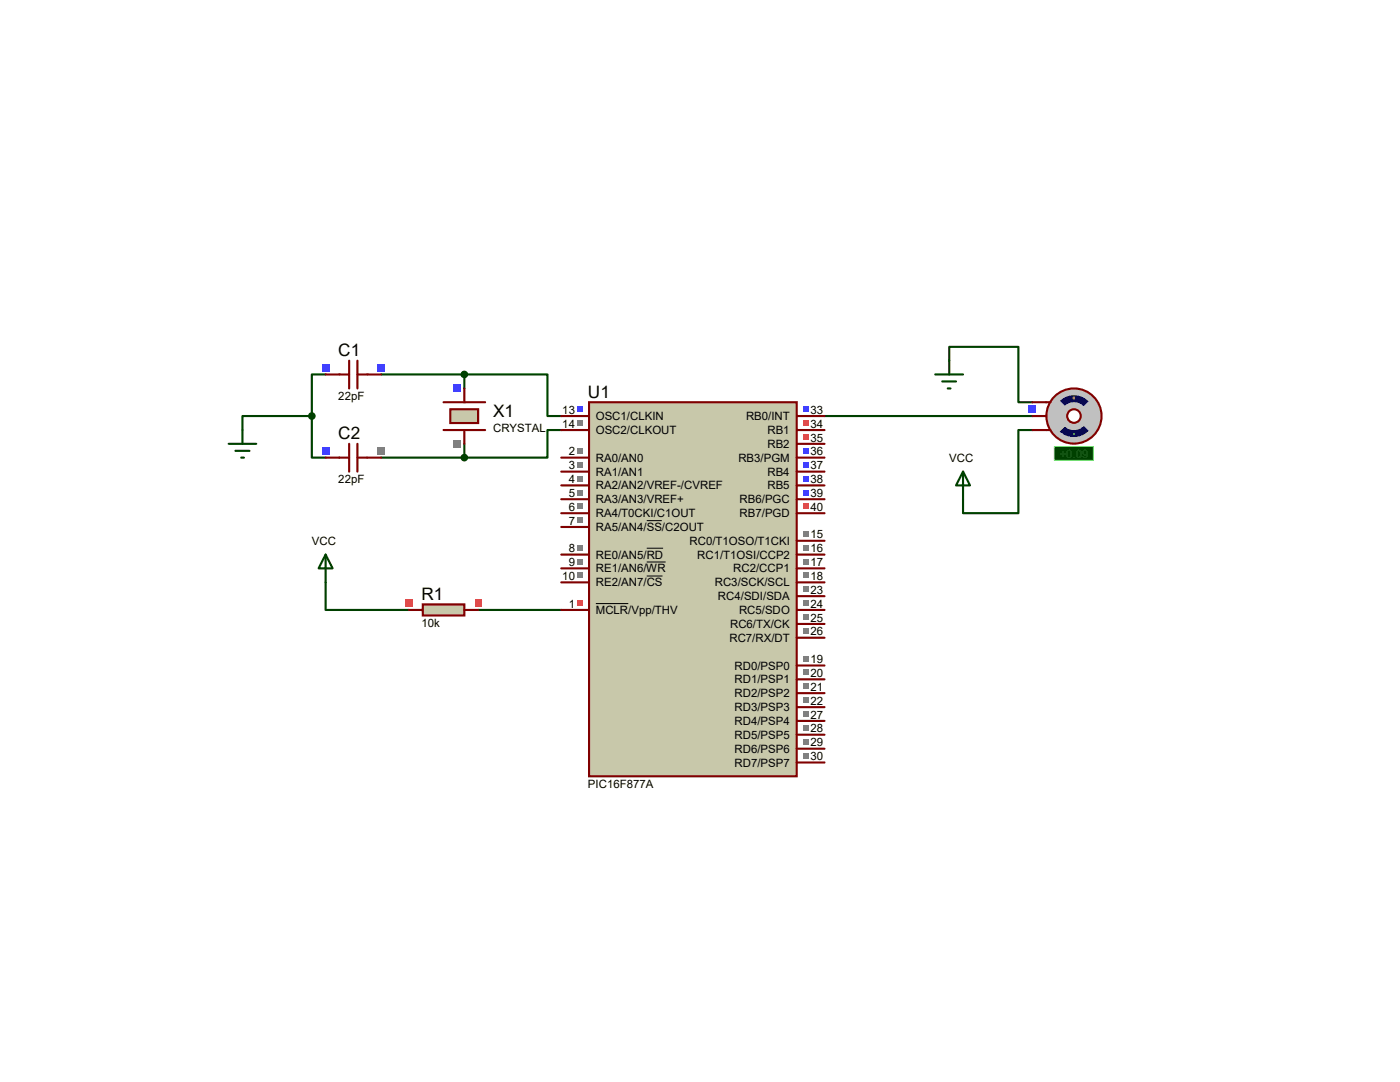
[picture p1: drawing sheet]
<svg xmlns="http://www.w3.org/2000/svg" width="279mm" height="216mm" viewBox="0 0 279 216" stroke-linecap="round" stroke-linejoin="round" font-family="sans-serif">
<g fill="none" stroke="#004000" stroke-width=".42">
<path d="M65 74.7h-2.8v8.3M76.1 74.7h16.6M92.7 74.7h16.6v8.3h2.7M92.7 74.7v2.8M189.4 72v-2.8h13.8v11.1h2.8M62.2 83v8.3h2.8M62.2 83h-13.8v2.8M76.1 91.3h16.6M92.7 88.6v2.7M112 85.8h-2.7v5.5h-16.6M164.5 83h41.5M206 85.8h-2.8v16.6h-11v-2.8"/>
<path d="M65 116.2v5.5h16.6M95.4 121.7h16.6"/>
</g>
<path d="M117.6 80.3h41.4v74.6h-41.4z" fill="#c8c8aa" stroke="#800000" stroke-width=".42"/>
<g fill="none" stroke="#800000" stroke-width=".42">
<path d="M112 91.3h5.6M112 94.1h5.6M112 96.9h5.6M112 83h5.6M112 85.8h5.6M112 99.6h5.6M159 91.3h5.5M159 94.1h5.5M159 96.9h5.5M159 83h5.5M159 85.8h5.5M159 99.6h5.5"/>
<path d="M159 88.6h5.5M112 102.4h5.6M112 105.2h5.6M112 110.7h5.6M112 113.4h5.6M112 116.2h5.6M159 102.4h5.5M159 110.7h5.5M159 113.4h5.5M159 116.2h5.5M159 119h5.5M159 107.9h5.5"/>
<path d="M112 121.7h5.6M159 132.8h5.5M159 135.6h5.5M159 138.3h5.5M159 127.3h5.5M159 124.5h5.5M159 121.7h5.5M159 152.1h5.5M159 149.4h5.5M159 146.6h5.5M159 143.8h5.5M159 141.1h5.5"/>
</g>
<path d="M129.1 103.9h3M129.1 109.4h3.2M129.1 112.1h3.7M129.1 114.9h3.1M118.9 120.4h6.5" fill="none" stroke="#000" stroke-width=".2"/>
<g fill="#808080">
<path d="M115.2 89.4h1.1v1.2h-1.1z"/>
<path d="M115.2 92.2h1.1v1.1h-1.1z"/>
<path d="M115.2 94.9h1.1v1.2h-1.1z"/>
<path d="M115.2 100.5h1.1v1.1h-1.1z"/>
<path d="M115.2 103.2h1.1v1.2h-1.1z"/>
<path d="M115.2 108.7h1.1v1.2h-1.1z"/>
<path d="M115.2 111.5h1.1v1.1h-1.1z"/>
<path d="M115.2 114.3h1.1v1.1h-1.1z"/>
</g>
<path d="M115.2 81.1h1.1v1.2h-1.1z" fill="#4040ff"/>
<g fill="#808080">
<path d="M115.2 83.9h1.1v1.1h-1.1z"/>
<path d="M160.2 108.7h1.2v1.2h-1.2z"/>
<path d="M160.2 111.5h1.2v1.1h-1.2z"/>
<path d="M160.2 114.3h1.2v1.1h-1.2z"/>
<path d="M160.2 130.9h1.2v1.1h-1.2z"/>
<path d="M160.2 133.6h1.2v1.1h-1.2z"/>
</g>
<path d="M160.2 100.5h1.2v1.1h-1.2z" fill="#ff4040"/>
<g fill="#4040ff">
<path d="M160.2 97.7h1.2v1.1h-1.2z"/>
<path d="M160.2 94.9h1.2v1.2h-1.2z"/>
<path d="M160.2 92.2h1.2v1.1h-1.2z"/>
<path d="M160.2 89.4h1.2v1.2h-1.2z"/>
</g>
<g fill="#ff4040">
<path d="M160.2 86.6h1.2v1.2h-1.2z"/>
<path d="M160.2 83.9h1.2v1.1h-1.2z"/>
</g>
<path d="M160.2 81.1h1.2v1.2h-1.2z" fill="#4040ff"/>
<g fill="#808080">
<path d="M160.2 150.2h1.2v1.1h-1.2z"/>
<path d="M160.2 147.4h1.2v1.2h-1.2z"/>
<path d="M160.2 144.7h1.2v1.1h-1.2z"/>
<path d="M160.2 141.9h1.2v1.1h-1.2z"/>
<path d="M160.2 139.1h1.2v1.2h-1.2z"/>
<path d="M160.2 136.4h1.2v1.1h-1.2z"/>
<path d="M160.2 125.3h1.2v1.1h-1.2z"/>
<path d="M160.2 122.6h1.2v1.1h-1.2z"/>
<path d="M160.2 119.8h1.2v1.1h-1.2z"/>
<path d="M160.2 117h1.2v1.2h-1.2z"/>
<path d="M115.2 97.7h1.1v1.1h-1.1z"/>
<path d="M160.2 106h1.2v1.1h-1.2z"/>
</g>
<path d="M115.2 119.8h1.1v1.1h-1.1z" fill="#ff4040"/>
<path d="M88.5 80.3h8.3M88.5 85.8h8.3" fill="none" stroke="#800000" stroke-width=".42"/>
<path d="M89.9 81.7h5.5v2.7h-5.5z" fill="#c8c8aa" stroke="#800000" stroke-width=".42"/>
<path d="M92.7 77.5v2.8M92.7 85.8v2.8" fill="none" stroke="#800000" stroke-width=".42"/>
<path d="M90.6 76.8h1.4v1.4h-1.4z" fill="#4040ff"/>
<path d="M90.6 87.9h1.4v1.4h-1.4z" fill="#808080"/>
<path d="M65 74.7h4.7M69.7 72v5.5M71.3 72v5.5M71.3 74.7h4.8" fill="none" stroke="#800000" stroke-width=".42"/>
<g fill="#4040ff">
<path d="M75.4 72.6h1.4v1.5h-1.4z"/>
<path d="M64.3 72.6h1.4v1.5h-1.4z"/>
</g>
<circle cx="92.7" cy="74.7" r=".55" fill="#004000" stroke="#004000" stroke-width=".42"/>
<path d="M65 91.3h4.7M69.7 88.6v5.5M71.3 88.6v5.5M71.3 91.3h4.8" fill="none" stroke="#800000" stroke-width=".42"/>
<path d="M75.4 89.2h1.4v1.5h-1.4z" fill="#808080"/>
<path d="M64.3 89.2h1.4v1.5h-1.4z" fill="#4040ff"/>
<g fill="#004000" stroke="#004000" stroke-width=".42">
<circle cx="92.7" cy="91.3" r=".55"/>
<circle cx="62.2" cy="83" r=".55"/>
</g>
<path d="M45.6 88.6h5.5M47 90h2.8M48.1 91.3h.6M48.4 85.8v2.8" fill="none" stroke="#004000" stroke-width=".42"/>
<path d="M84.4 120.6h8.3v2.2h-8.3z" fill="#c8c8aa" stroke="#800000" stroke-width=".42"/>
<path d="M81.6 121.7h2.8M92.7 121.7h2.7" fill="none" stroke="#800000" stroke-width=".42"/>
<g fill="#ff4040">
<path d="M80.9 119.6h1.4v1.5h-1.4z"/>
<path d="M94.7 119.6h1.4v1.5h-1.4z"/>
</g>
<path d="M65 110.7l1.4 2.7h-2.8zM65 110.7v5.5" fill="none" stroke="#004000" stroke-width=".42"/>
<circle cx="214.3" cy="83" r="5.5" fill="#c0c0c0" stroke="#800000" stroke-width=".42"/>
<circle cx="214.3" cy="83" r="1.35" fill="#fff" stroke="#800000" stroke-width=".42"/>
<path d="M208.8 80.3h.8M208.8 85.8h.8" fill="none" stroke="#800000" stroke-width=".42"/>
<path d="M216.3 81.1l1-1a4.1 4.1 0 0 1 0 5.9l-1-1a2.76 2.76 0 0 0 0-3.9z" fill="#c0c0c0" stroke="#c0c0c0" stroke-width=".38"/>
<g fill="#000080">
<path d="M211.4 86l1-1a2.71 2.71 0 0 0 3.9 0l1 1a4.1 4.1 0 0 1-5.9 0z"/>
<path d="M211.4 80.1a4.1 4.1 0 0 1 5.9 0l-1 1a2.71 2.71 0 0 0-3.9 0z"/>
</g>
<path d="M211.4 80.1l1 1a2.76 2.76 0 0 0 0 3.9l-1 1a4.2 4.2 0 0 1 0-5.9z" fill="#c0c0c0" stroke="#c0c0c0" stroke-width=".38"/>
<circle cx="214.3" cy="79.4" r=".26" fill="#ff0"/>
<circle cx="214.3" cy="86.6" r=".26" fill="#0f0"/>
<path d="M210.4 89.1h7.8v2.8h-7.8z" fill="#004000" stroke="#0f0" stroke-width=".21"/>
<path d="M206 83h2.8M206 80.3h2.8M206 85.8h2.8" fill="none" stroke="#800000" stroke-width=".42"/>
<path d="M205.3 80.9h1.5v1.5h-1.5z" fill="#4040ff"/>
<path d="M186.6 74.7h5.6M188 76.1h2.8M189.1 77.5h.6M189.4 72v2.7M192.2 94.1l1.4 2.8h-2.8zM192.2 94.1v5.5" fill="none" stroke="#004000" stroke-width=".42"/>
<g font-size="3.4">
<text x="67.5" y="71">C1</text>
<text x="98.4" y="83.1">X1</text>
<text x="117.3" y="79.3">U1</text>
<text x="67.5" y="87.6">C2</text>
<text x="84.1" y="119.7">R1</text>
</g>
<g font-size="2.3">
<text x="67.5" y="79.8">22pF</text>
<text x="112.2" y="82.6">13</text>
<text x="118.9" y="83.8">OSC1/CLKIN</text>
<text x="148.9" y="83.8">RB0/INT</text>
<text x="161.8" y="82.6">33</text>
<text x="98.4" y="86.3">CRYSTAL</text>
<text x="112.2" y="85.3">14</text>
<text x="118.9" y="86.6">OSC2/CLKOUT</text>
<text x="153.2" y="89.4">RB2</text>
<text x="153.2" y="86.6">RB1</text>
<text x="161.8" y="88.1">35</text>
<text x="161.8" y="85.3">34</text>
<text x="113.5" y="90.8">2</text>
<text x="113.5" y="93.6">3</text>
<text x="118.9" y="92.1">RA0/AN0</text>
<text x="118.9" y="94.9">RA1/AN1</text>
<text x="147.4" y="92.1">RB3/PGM</text>
<text x="153.2" y="94.9">RB4</text>
<text x="161.8" y="93.6">37</text>
<text x="161.8" y="90.8">36</text>
<text x="189.4" y="92.1">VCC</text>
<text x="67.5" y="96.4">22pF</text>
<text x="113.5" y="96.4">4</text>
<text x="113.5" y="101.9">6</text>
<text x="113.5" y="99.1">5</text>
<text x="118.9" y="97.7">RA2/AN2/VREF-/CVREF</text>
<text x="118.9" y="100.4">RA3/AN3/VREF+</text>
<text x="147.6" y="100.4">RB6/PGC</text>
<text x="153.2" y="97.7">RB5</text>
<text x="161.8" y="101.9">40</text>
<text x="161.8" y="99.1">39</text>
<text x="161.8" y="96.4">38</text>
<text x="113.5" y="104.7">7</text>
<text x="118.9" y="103.2">RA4/T0CKI/C1OUT</text>
<text x="118.9" y="106">RA5/AN4/SS/C2OUT</text>
<text x="147.6" y="103.2">RB7/PGD</text>
<text x="161.8" y="107.4">15</text>
<text x="62.2" y="108.7">VCC</text>
<text x="113.5" y="110.2">8</text>
<text x="113.5" y="112.9">9</text>
<text x="118.9" y="111.5">RE0/AN5/RD</text>
<text x="137.6" y="108.7">RC0/T1OSO/T1CKI</text>
<text x="139.1" y="111.5">RC1/T1OSI/CCP2</text>
<text x="161.8" y="110.2">16</text>
<text x="161.8" y="112.9">17</text>
<text x="112.2" y="115.7">10</text>
<text x="118.9" y="114.2">RE1/AN6/WR</text>
<text x="118.9" y="117">RE2/AN7/CS</text>
<text x="142.7" y="117">RC3/SCK/SCL</text>
<text x="143.3" y="119.8">RC4/SDI/SDA</text>
<text x="146.3" y="114.2">RC2/CCP1</text>
<text x="161.8" y="115.7">18</text>
<text x="161.8" y="118.5">23</text>
<text x="84.1" y="125.1">10k</text>
<text x="113.5" y="121.2">1</text>
<text x="118.9" y="122.5">MCLR/Vpp/THV</text>
<text x="145.7" y="125.3">RC6/TX/CK</text>
<text x="147.5" y="122.5">RC5/SDO</text>
<text x="161.8" y="124">25</text>
<text x="161.8" y="121.2">24</text>
<text x="145.6" y="128.1">RC7/RX/DT</text>
<text x="161.8" y="126.8">26</text>
<text x="146.6" y="133.6">RD0/PSP0</text>
<text x="146.6" y="136.4">RD1/PSP1</text>
<text x="161.8" y="132.3">19</text>
<text x="161.8" y="135.1">20</text>
<text x="161.8" y="137.8">21</text>
<text x="146.6" y="141.9">RD3/PSP3</text>
<text x="146.6" y="139.1">RD2/PSP2</text>
<text x="161.8" y="143.4">27</text>
<text x="161.8" y="140.6">22</text>
<text x="146.6" y="147.4">RD5/PSP5</text>
<text x="146.6" y="144.7">RD4/PSP4</text>
<text x="161.8" y="148.9">29</text>
<text x="161.8" y="146.1">28</text>
<text x="146.6" y="153">RD7/PSP7</text>
<text x="146.6" y="150.2">RD6/PSP6</text>
<text x="161.8" y="151.7">30</text>
<text x="117.3" y="157.2">PIC16F877A</text>
</g>
<text font-size="2.3" fill="#0f0" x="211.4" y="91.3">+0.09</text>
</svg>
